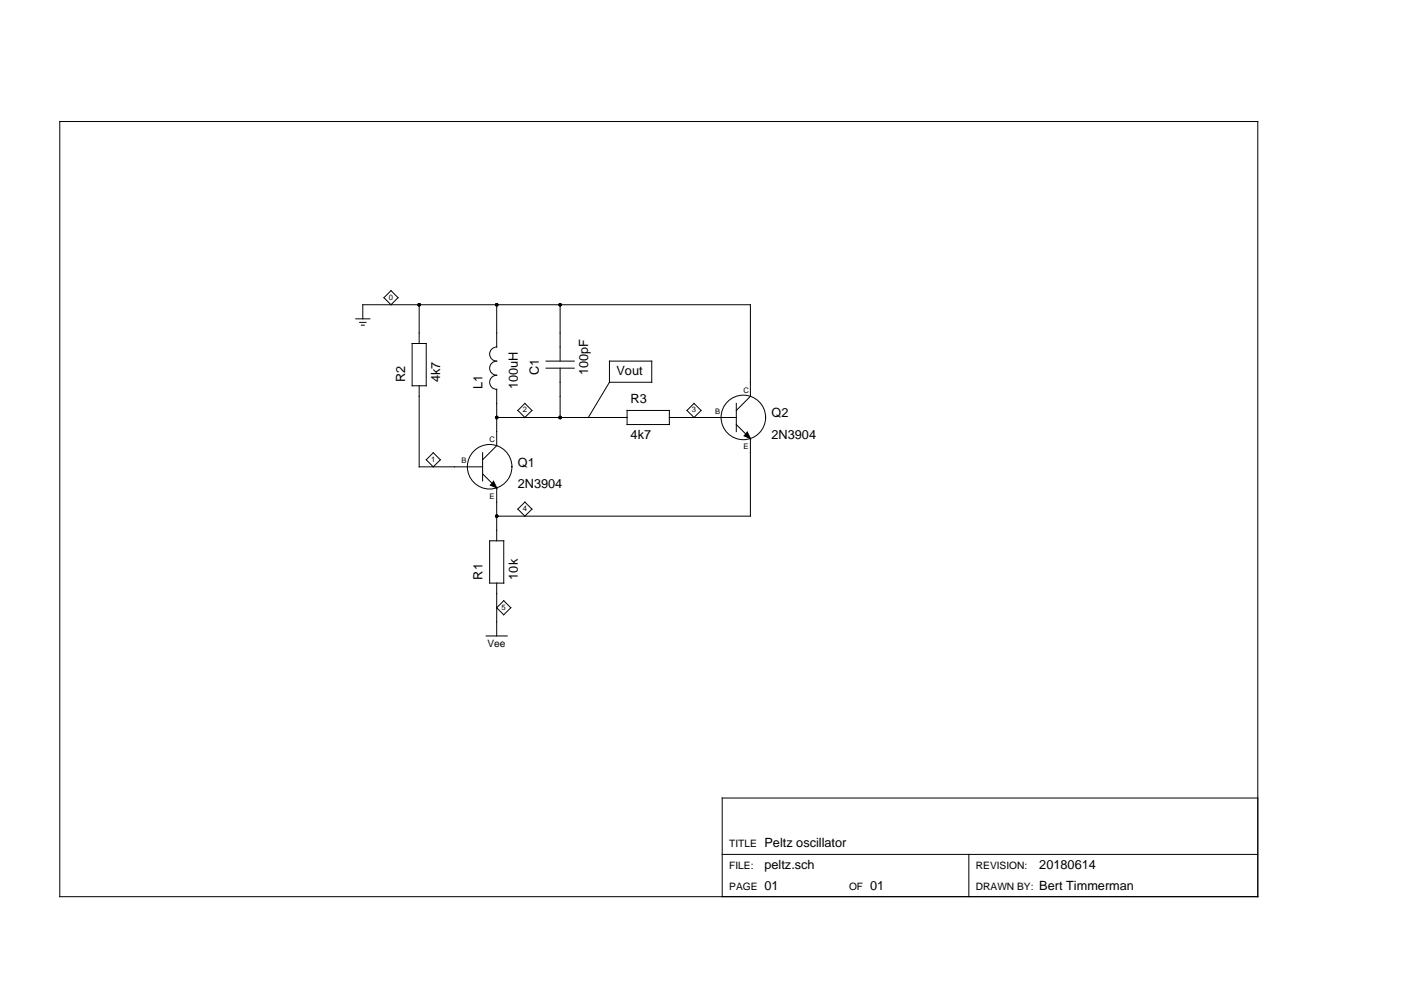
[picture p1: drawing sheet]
<svg xmlns="http://www.w3.org/2000/svg" width="297mm" height="210mm" viewBox="0 0 297 210" stroke-linecap="round" stroke-linejoin="round" font-family="sans-serif">
<g fill="none" stroke="#000" stroke-width=".21">
<path d="M12.7 25.8h254v164.3h-254zM75.4 67.6h3M76.2 68.3h1.4M76.6 68.9h.6M76.9 67.6v-3h82.2v19.4l-3 3M81.4 63.1l1.5-1.5 1.5 1.5-1.5 1.5zM87.4 72.8h3v9h-3zM88.9 64.6v8.2M105.3 64.6v9a1.49 1.49 0 0 0-1.5 1.5 1.49 1.49 0 0 0 1.5 1.5 1.49 1.49 0 0 0-1.5 1.5 1.49 1.49 0 0 0 1.5 1.5 1.49 1.49 0 0 0-1.5 1.4 1.49 1.49 0 0 0 1.5 1.5v12l-3 3M115.8 76.6h5.9M115.8 78.1h5.9M118.8 64.6v12"/>
<path d="M118.8 78.1v10.4M129.2 76.6h9v4.4h-9zM88.9 81.8v17.2h13.4M91.9 96l1.5 1.5-1.5 1.5-1.5-1.5zM102.3 96v6M105.3 88.5h27.7M111.3 85.5l1.5 1.5-1.5 1.5-1.5-1.5zM129.2 81l-4.5 7.5M133 87h8.9v3h-8.9zM141.9 88.5h14.2M147.1 85.5l1.5 1.5-1.5 1.5-1.4-1.5zM156.1 90l3 3v16.4h-53.8"/>
<path d="M156.1 85.5v6M158.4 91.6l.7 1.4-1.3-.6zM102.3 100.5l3 3v11.2M103.8 114.7h3v8.9h-3zM104.6 102l.7 1.5-1.3-.6zM111.3 106.4l1.5 1.5-1.5 1.5-1.5-1.5zM103.1 134.8h4.5M105.3 123.6v11.2M105.3 128.9l1.5-1.5 1.5 1.5-1.5 1.5zM266.7 169.2h-113.6v20.9M153.1 181.2h113.6M205.4 181.2v8.9"/>
<circle cx="103.8" cy="99" r="4.7"/>
<circle cx="157.6" cy="88.5" r="4.7"/>
</g>
<g fill="#000">
<path d="M158.4 91.6l.7 1.4-1.3-.6zM104.6 102l.7 1.5-1.3-.6z"/>
<circle cx="88.9" cy="64.6" r=".37"/>
<circle cx="105.3" cy="64.6" r=".37"/>
<circle cx="118.8" cy="64.6" r=".37"/>
<circle cx="105.3" cy="88.5" r=".37"/>
<circle cx="118.8" cy="88.5" r=".37"/>
<circle cx="105.3" cy="109.4" r=".37"/>
</g>
<g font-size="2.7">
<text x="85.9" y="81" transform="rotate(-90 85.9 81)">R2</text>
<text x="93.4" y="81" transform="rotate(-90 93.4 81)">4k7</text>
<text x="102.3" y="82.5" transform="rotate(-90 102.3 82.5)">L1</text>
<text x="109.8" y="82.5" transform="rotate(-90 109.8 82.5)">100uH</text>
<text x="114.3" y="79.6" transform="rotate(-90 114.3 79.6)">C1</text>
<text x="124.7" y="79.6" transform="rotate(-90 124.7 79.6)">100pF</text>
<text x="130.7" y="79.6">Vout</text>
<text x="133.7" y="85.5">R3</text>
<text x="163.6" y="88.5">Q2</text>
<text x="133.7" y="93">4k7</text>
<text x="163.6" y="93">2N3904</text>
<text x="109.8" y="99">Q1</text>
<text x="109.8" y="103.5">2N3904</text>
<text x="102.3" y="122.9" transform="rotate(-90 102.3 122.9)">R1</text>
<text x="109.8" y="122.9" transform="rotate(-90 109.8 122.9)">10k</text>
<text x="162.1" y="179.7">Peltz oscillator</text>
<text x="162.1" y="184.1">peltz.sch</text>
<text x="220.4" y="184.1">20180614</text>
<text x="162.1" y="188.6">01</text>
<text x="184.5" y="188.6">01</text>
<text x="220.4" y="188.6">Bert Timmerman</text>
</g>
<g font-size="2.2">
<text x="103.3" y="137.2">Vee</text>
<text x="154.6" y="179.7">TITLE</text>
<text x="154.6" y="184.1">FILE:</text>
<text x="206.9" y="184.1">REVISION:</text>
<text x="154.6" y="188.6">PAGE</text>
<text x="180" y="188.6">OF</text>
<text x="206.9" y="188.6">DRAWN BY:</text>
</g>
<g font-size="1.6">
<text x="82.4" y="63.5">0</text>
<text x="157.6" y="83.3">C</text>
<text x="110.8" y="87.4">2</text>
<text x="146.7" y="87.4">3</text>
<text x="151.6" y="87.8">B</text>
<text x="103.8" y="93.7">C</text>
<text x="157.6" y="95.2">E</text>
<text x="91.4" y="97.9">1</text>
<text x="97.8" y="98.2">B</text>
<text x="103.8" y="105.7">E</text>
<text x="110.8" y="108.3">4</text>
<text x="106.4" y="129.3">5</text>
</g>
</svg>
